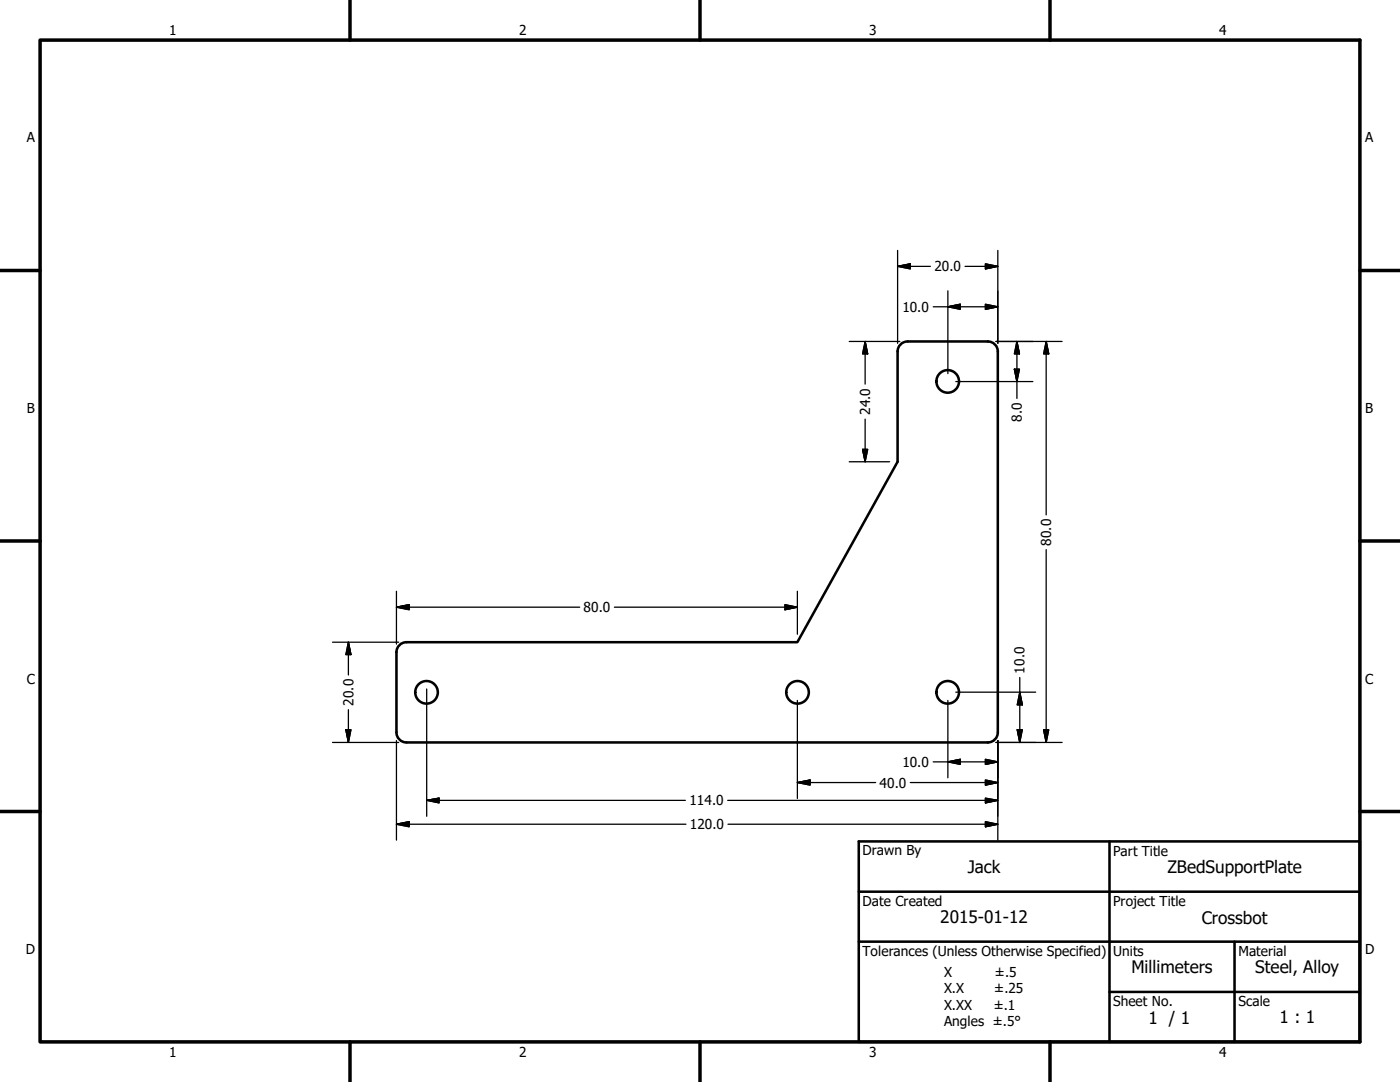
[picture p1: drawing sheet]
<svg xmlns="http://www.w3.org/2000/svg" width="279mm" height="216mm" viewBox="0 0 279 216" stroke-linecap="round" stroke-linejoin="round" font-family="sans-serif">
<!-- layer: Visible (ANSI) -->
<g fill="none" stroke="#000" stroke-width=".51">
<path d="M179.1 70.1v22l-20 36h-77.9M181.1 68.1a2 2 0 0 0-2 2M181.2 68.1h16M197.1 68.1a2 2 0 0 1 2 2M199.1 70.1v76a2 2 0 0 1-2 2M81.1 128.1a2 2 0 0 0-2 2v16a2 2 0 0 0 2 2M81.2 148.1h116"/>
<circle cx="189.1" cy="76.1" r="2.25"/>
<circle cx="85.1" cy="138.1" r="2.25"/>
<circle cx="159.2" cy="138.1" r="2.25"/>
<circle cx="189.1" cy="138.1" r="2.25"/>
</g>
<!-- layer: Border (ANSI) -->
<g fill="none" stroke="#000" stroke-width=".7">
<path d="M8 8h263.4v199.9h-263.4zM69.8 0v8M139.7 0v8M209.5 0v8M0 54h8M271.4 54h8M0 107.9h8M271.4 107.9h8M0 161.9h8M271.4 161.9h8M69.8 207.9v8M139.7 207.9v8"/>
<path d="M209.5 207.9v8"/>
</g>
<!-- layer: Title (ANSI) -->
<path d="M171.4 177.9h100M171.4 167.9h100v40h-100zM221.4 167.9v40M171.4 187.9h100M221.4 197.9h50M246.4 187.9v20" fill="none" stroke="#000" stroke-width=".51"/>
<!-- layer: Dimension (ANSI) -->
<g fill="none" stroke="#000" stroke-width=".25">
<path d="M179.1 53.1l2.6-.5v1.1zM179.1 53.1h6.6M179.1 50v18.5M189.2 58v16.5M192.6 53.1h6.5M196.7 52.6l2.4 .5-2.4 .6zM199.1 50v18.5M169.5 68.1h10.1M172.7 68.1l.5 2.5h-1.1zM172.7 68.1v8.5M186.2 61.2h12.9M189.2 61.2l2.4-.5v1z"/>
<path d="M190.8 76.1h15.3M196.7 60.7l2.4 .5-2.4 .5zM198.8 68.1h13.2M202.4 73.7h1.1l-.6 2.4zM202.9 68.1l.6 2.5h-1.1zM202.9 68.1v11.4M208.8 68.1l.5 2.5h-1zM208.8 68.1v34.6M169.5 92.1h8M172.1 89.7h1.1l-.5 2.4zM172.7 83.6v8.5M79.1 118v10.5"/>
<path d="M159.1 118v8.6M208.8 109.7v38.4M66.4 128.1h13.2M69.5 128.1l.5 2.5h-1zM69.5 128.1v6.6M79.1 121.2l2.6-.6v1.1zM79.1 121.2h36.6M85.2 137.5v25.4M122.6 121.2h36.5M156.7 120.6l2.4 .6-2.4 .5zM159.1 139.8v19.5M189.2 139.8v15.4"/>
<path d="M190.8 138.1h15.9M203.5 138.1l.5 2.6h-1zM203.5 135.2v12.9M66.4 148.1h13.2M69 145.6h1l-.5 2.5zM69.5 141.6v6.5M79.1 147.8v19.8M85.2 159.7l2.4-.4v.9zM85.2 159.7h51.6M145.2 159.7h53.9M159.1 156.1l2.6-.5v1.1zM159.1 156.1h15.7"/>
<path d="M181.7 156.1h17.4M186.2 152h12.9M189.2 152l2.4-.5v1zM196.7 151.5l2.4 .5-2.4 .5zM196.7 155.6l2.4 .5-2.4 .6zM196.7 159.3l2.4 .4-2.4 .5zM198.8 148.1h13.2M199.1 147.8v19.8M203 145.6h1l-.5 2.5zM208.3 145.6h1l-.5 2.5zM79.1 164.5l2.6-.5v1zM79.1 164.5h57.8"/>
<path d="M145.3 164.5h53.8M196.7 164l2.4 .5-2.4 .5z"/>
</g>
<g fill="#000" stroke="#000" stroke-width=".25">
<path d="M179.1 53.1l2.6-.5zM179.1 53.1l2.6-.5v1.1zM196.7 53.7l2.4-.6zM196.7 52.6l2.4 .5-2.4 .6zM172.7 68.1l.5 2.5zM172.7 68.1l.5 2.5h-1.1zM189.2 61.2l2.4-.5zM189.2 61.2l2.4-.5v1zM196.7 61.7l2.4-.5zM196.7 60.7l2.4 .5-2.4 .5zM202.4 73.7l.5 2.4zM202.4 73.7h1.1l-.6 2.4z"/>
<path d="M202.9 68.1l.6 2.5zM202.9 68.1l.6 2.5h-1.1zM208.8 68.1l.5 2.5zM208.8 68.1l.5 2.5h-1zM172.1 89.7l.6 2.4zM172.1 89.7h1.1l-.5 2.4zM69.5 128.1l.5 2.5zM69.5 128.1l.5 2.5h-1zM79.1 121.2l2.6-.6zM79.1 121.2l2.6-.6v1.1zM156.7 121.7l2.4-.5zM156.7 120.6l2.4 .6-2.4 .5z"/>
<path d="M69 145.6l.5 2.5zM69 145.6h1l-.5 2.5zM85.2 159.7l2.4-.4zM85.2 159.7l2.4-.4v.9zM159.1 156.1l2.6-.5zM159.1 156.1l2.6-.5v1.1zM189.2 152l2.4-.5zM189.2 152l2.4-.5v1zM196.7 152.5l2.4-.5zM196.7 151.5l2.4 .5-2.4 .5zM196.7 156.7l2.4-.6zM196.7 155.6l2.4 .5-2.4 .6z"/>
<path d="M203 145.6l.5 2.5zM203 145.6h1l-.5 2.5zM203.5 138.1l.5 2.6zM203.5 138.1l.5 2.6h-1zM208.3 145.6l.5 2.5zM208.3 145.6h1l-.5 2.5zM79.1 164.5l2.6-.5zM79.1 164.5l2.6-.5v1zM196.7 165l2.4-.5zM196.7 164l2.4 .5-2.4 .5zM196.7 160.2l2.4-.5zM196.7 159.3l2.4 .4-2.4 .5z"/>
</g>
<g font-size="3.4">
<text x="193.2" y="174.2">Jack</text>
<text x="233" y="174.2">ZBedSupportPlate</text>
<text x="187.6" y="184.2">2015-01-12</text>
<text x="239.8" y="184.3">Crossbot</text>
<text x="225.8" y="194.2">Millimeters</text>
<text x="250.5" y="194.2">Steel, Alloy</text>
<text x="229.2" y="204.3">1 / 1</text>
<text x="255.3" y="204.2">1 : 1</text>
</g>
<g font-size="2.7">
<text x="33.8" y="7">1</text>
<text x="103.6" y="7">2</text>
<text x="173.5" y="7">3</text>
<text x="243.3" y="7">4</text>
<text x="5.3" y="28.4">A</text>
<text x="272.4" y="28.4">A</text>
<text x="186.5" y="54.2">20.0</text>
<text x="180.1" y="62.2">10.0</text>
<text x="5.3" y="82.4">B</text>
<text x="173.7" y="82.8" transform="rotate(-90 173.7 82.8)">24.0</text>
<text x="272.4" y="82.4">B</text>
<text x="204" y="84.1" transform="rotate(-90 204 84.1)">8.0</text>
<text x="209.8" y="108.9" transform="rotate(-90 209.8 108.9)">80.0</text>
<text x="116.5" y="122.2">80.0</text>
<text x="5.3" y="136.4">C</text>
<text x="204.5" y="134.4" transform="rotate(-90 204.5 134.4)">10.0</text>
<text x="272.4" y="136.4">C</text>
<text x="70.5" y="140.8" transform="rotate(-90 70.5 140.8)">20.0</text>
<text x="180.1" y="153">10.0</text>
<text x="137.6" y="160.7">114.0</text>
<text x="175.5" y="157.2">40.0</text>
<text x="137.7" y="165.5">120.0</text>
<text x="172.1" y="170.6">Drawn By</text>
<text x="222.1" y="170.8">Part Title</text>
<text x="172.1" y="180.7">Date Created</text>
<text x="222.1" y="180.7">Project Title</text>
<text x="5.1" y="190.3">D</text>
<text x="172.1" y="190.8">Tolerances (Unless Otherwise Specified)</text>
<text x="222.1" y="190.7">Units</text>
<text x="247.1" y="190.8">Material</text>
<text x="272.4" y="190.3">D</text>
<text x="188.4" y="194.9">X</text>
<text x="198.6" y="194.9">±.5</text>
<text x="188.4" y="198.2">X.X</text>
<text x="188.4" y="201.5">X.XX</text>
<text x="198.3" y="201.5">±.1</text>
<text x="198.4" y="198.2">±.25</text>
<text x="222.1" y="200.7">Sheet No.</text>
<text x="247.1" y="200.7">Scale</text>
<text x="188.4" y="204.8">Angles ±.5°</text>
<text x="33.8" y="210.9">1</text>
<text x="103.6" y="210.9">2</text>
<text x="173.5" y="210.9">3</text>
<text x="243.3" y="210.9">4</text>
</g>
</svg>
